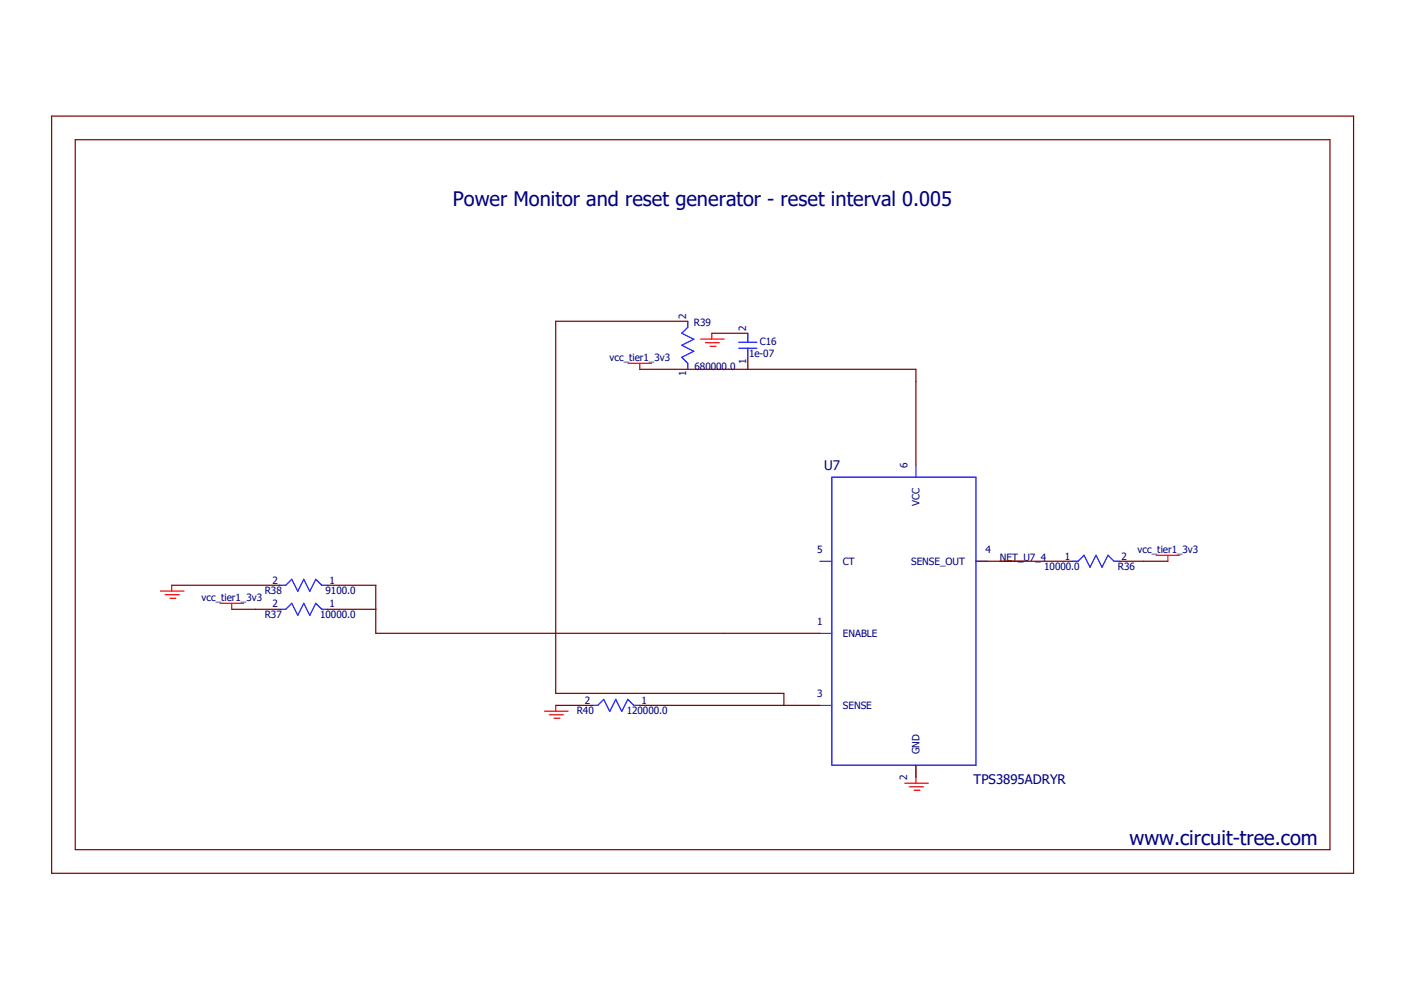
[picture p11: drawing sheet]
<svg xmlns="http://www.w3.org/2000/svg" width="297mm" height="210mm" viewBox="0 0 297 210" stroke-linecap="round" stroke-linejoin="round" font-family="sans-serif">
<path d="M10.4 24.4l276.2 160.9M286.6 24.4l-276.2 160.9" fill="none" stroke="#fff" stroke-width=".21"/>
<g fill="none" stroke="#f00" stroke-width=".25">
<path d="M132.8 76.8h5M135.3 76.8v1.3M148.2 71.7h5M149.2 72.5h3M150.2 73.2h1.3M150.6 70.5v1.2M244.6 117.4h5M247.1 117.4v1.3M34 125h4.9M34.9 125.8h3M35.9 126.5h1.3M36.3 123.8v1.2"/>
<path d="M46.5 127.6h5M49 127.6v1.3M115.2 150.4h5M116.2 151.2h3M117.2 151.9h1.2M117.6 149.2v1.2M191.4 165.7h5M192.4 166.4h3M193.4 167.1h1.2M193.8 164.4v1.3"/>
</g>
<g fill="none" stroke="#800000" stroke-width=".25">
<path d="M10.9 24.6h275.4v160.1h-275.4zM15.9 29.5h265.4v150.2h-265.4zM135.3 78.1h58.5v20.3M145.5 67.9h-27.9v78.7h48.2v2.6M150.6 70.5h7.6M158.2 75.6v2.5M206.5 118.7h20.3M236.9 118.7h10.2M36.3 123.8h22.9M49 128.9h10.2M69.3 123.8h10.2v10.1h93.9M69.3 128.9h10.2"/>
<path d="M117.6 149.2h7.6M135.3 149.2h38.1M193.8 161.8v2.6"/>
</g>
<path d="M145.5 67.9v1.3l-1.3 1.3 2.6 1.3-2.6 1.2 2.6 1.3-2.6 1.3 1.3 1.2v1.3M156.3 72.4h3.8M156.3 73.7h3.8M158.2 70.5v1.9M158.2 73.7v1.9M176 100.9h30.5v60.9h-30.5zM226.8 118.7h1.2l1.3-1.3 1.3 2.6 1.3-2.6 1.2 2.6 1.3-2.6 1.3 1.3h1.2M59.2 128.9h1.3l1.2-1.3 1.3 2.5 1.3-2.5 1.2 2.5 1.3-2.5 1.3 1.3h1.2M59.2 123.8h1.3l1.2-1.3 1.3 2.6 1.3-2.6 1.2 2.6 1.3-2.6 1.3 1.3h1.2M125.2 149.2h1.2l1.3-1.3 1.3 2.6 1.3-2.6 1.2 2.6 1.3-2.6 1.3 1.3h1.2" fill="none" stroke="#00f" stroke-width=".25"/>
<path d="M193.8 98.4v2.5M173.4 118.7h2.6M206.5 118.7h2.5M173.4 133.9h2.6M173.4 149.2h2.6M193.8 161.8v2.6" fill="none" stroke="#00f" stroke-width=".21"/>
<g font-size="4.2" fill="#000080">
<text x="95.8" y="43.5">Power Monitor and reset generator - reset interval 0.005</text>
<text x="239" y="178.7">www.circuit-tree.com</text>
</g>
<g font-size="2.8" fill="#000080">
<text x="174.3" y="99.4">U7</text>
<text x="206" y="165.9">TPS3895ADRYR</text>
</g>
<g font-size="2.1" fill="#000080">
<text x="145.2" y="67.6" transform="rotate(-90 145.2 67.6)">2</text>
<text x="146.8" y="69">R39</text>
<text x="157.9" y="70.1" transform="rotate(-90 157.9 70.1)">2</text>
<text x="128.9" y="76.3">vcc_tier1_3v3</text>
<text x="157.9" y="77" transform="rotate(-90 157.9 77)">1</text>
<text x="158.5" y="75.5">1e-07</text>
<text x="160.7" y="73">C16</text>
<text x="145.2" y="79.6" transform="rotate(-90 145.2 79.6)">1</text>
<text x="146.9" y="78.3">680000.0</text>
<text x="192" y="99" transform="rotate(-90 192 99)">6</text>
<text x="194.5" y="107.1" transform="rotate(-90 194.5 107.1)">VCC</text>
<text x="172.8" y="116.9">5</text>
<text x="178.3" y="119.5">CT</text>
<text x="192.7" y="119.5">SENSE_OUT</text>
<text x="208.4" y="116.9">4</text>
<text x="211.5" y="118.7">NET_U7_4</text>
<text x="225.3" y="118.4">1</text>
<text x="237.3" y="118.4">2</text>
<text x="240.7" y="116.9">vcc_tier1_3v3</text>
<text x="56" y="125.7">R38</text>
<text x="57.7" y="123.4">2</text>
<text x="68.9" y="125.7">9100.0</text>
<text x="69.7" y="123.4">1</text>
<text x="220.9" y="120.6">10000.0</text>
<text x="236.5" y="120.6">R36</text>
<text x="42.6" y="127.1">vcc_tier1_3v3</text>
<text x="56" y="130.8">R37</text>
<text x="57.7" y="128.5">2</text>
<text x="67.7" y="130.8">10000.0</text>
<text x="69.7" y="128.5">1</text>
<text x="172.8" y="132.2">1</text>
<text x="178.3" y="134.7">ENABLE</text>
<text x="123.7" y="148.8">2</text>
<text x="135.7" y="148.8">1</text>
<text x="172.8" y="147.4">3</text>
<text x="178.3" y="149.9">SENSE</text>
<text x="122" y="151.1">R40</text>
<text x="132.6" y="151.1">120000.0</text>
<text x="194.5" y="159.5" transform="rotate(-90 194.5 159.5)">GND</text>
<text x="191.9" y="164.9" transform="rotate(-90 191.9 164.9)">2</text>
</g>
</svg>
